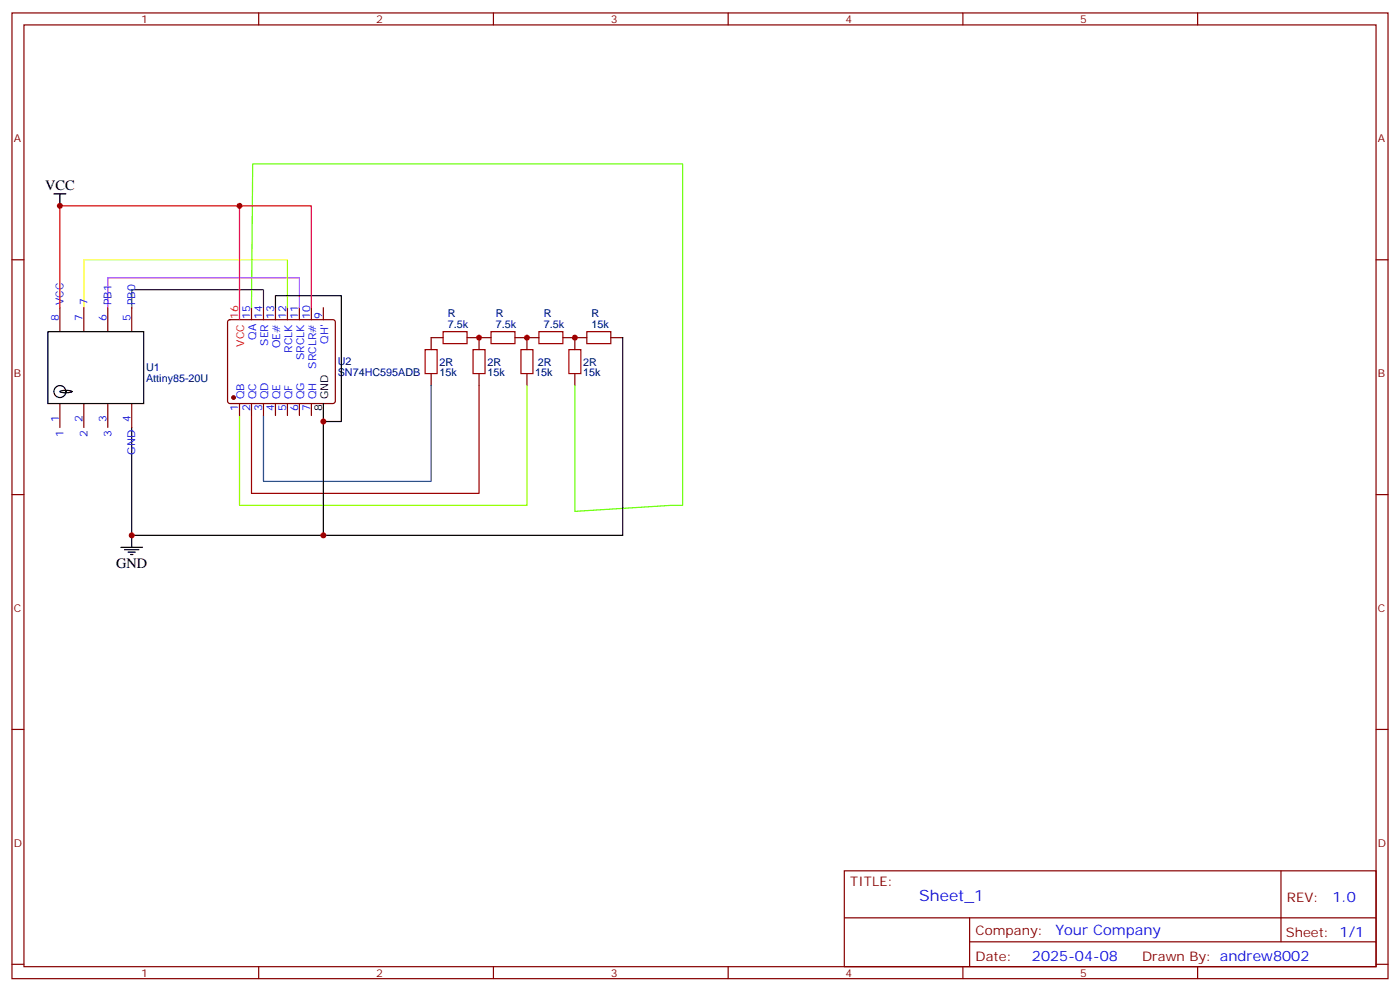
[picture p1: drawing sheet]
<svg xmlns="http://www.w3.org/2000/svg" width="412mm" height="292mm" viewBox="0 0 412 292" stroke-linecap="round" stroke-linejoin="round" font-family="sans-serif">
<g fill="none" stroke="#870000" stroke-width=".35">
<path d="M3.5 3.8h405.4v284.3h-405.4zM7.1 7.3h398.2v277.3h-398.2zM76.2 3.8v3.5M145.3 3.8v3.5M214.5 3.8v3.5M283.6 3.8v3.5M352.8 3.8v3.5M3.5 76.5h3.6M405.3 76.5h3.6M17.6 90.6v7M24.7 90.6v7M31.7 90.6v7"/>
<path d="M38.8 90.6v7M67.3 94.3l.4-.2h30.4l.5 .2 .2 .5v23.3l-.3 .5-.4 .2h-30.4l-.5-.2-.2-.5v-23.3zM74.1 90.6v3.5M77.6 90.6v3.5M81.1 90.6v3.5M84.7 90.6v3.5M88.2 90.6v3.5M91.7 90.6v3.5M95.2 90.6v3.5M130.5 99.4h-3.5v3.5M137.6 99.4h7M141.1 99.4v3.5"/>
<path d="M151.7 99.4h7M155.2 99.4v3.5M165.8 99.4h7.1M169.3 99.4v3.5M179.9 99.4h3.5M17.6 118.8v7.1M24.7 118.8v7.1M31.7 118.8v7.1M38.8 118.8v7.1M70.6 118.8v3.5M74.1 118.8v3.5M77.6 118.8v3.5"/>
<path d="M81.1 118.8v3.5M84.7 118.8v3.5M88.2 118.8v3.5M91.7 118.8v3.5M127 110v3.5M141.1 110v3.5M155.2 110v3.5M169.3 110v3.5M3.5 145.6h3.6M405.3 145.6h3.6M3.5 214.8h3.6M405.3 214.8h3.6"/>
<path d="M248.7 256.4h156.6v28.2h-156.6zM377.3 256.4v20.9M248.7 270.2h156.5M285.6 277.3h119.6M285.6 270.2v14.2M3.5 283.9h3.6M76.2 284.6v3.5M145.3 284.6v3.5M214.5 284.6v3.5M283.6 284.6v3.5M352.8 284.6v3.5M405.3 283.9h3.6"/>
</g>
<path d="M130.5 97.6h7.1v3.6h-7.1zM144.6 97.6h7.1v3.6h-7.1zM158.7 97.6h7.1v3.6h-7.1zM172.9 97.6h7v3.6h-7zM125.2 102.9h3.6v7.1h-3.6zM139.3 102.9h3.6v7.1h-3.6zM153.5 102.9h3.5v7.1h-3.5zM167.6 102.9h3.5v7.1h-3.5z" fill="none" stroke="#a10000" stroke-width=".35"/>
<path d="M127 113.5v28.2h-49.4v-19.4" fill="none" stroke="#069" stroke-width=".35"/>
<path d="M141.1 113.5v31.8h-67v-23" fill="none" stroke="#900" stroke-width=".35"/>
<path d="M155.2 113.5v35.3h-84.6v-26.5" fill="none" stroke="#9f0" stroke-width=".35"/>
<circle cx="68.8" cy="117.1" r=".53" fill="#870000" stroke="#870000" stroke-width=".35"/>
<g fill="none" stroke="#000" stroke-width=".35">
<path d="M15.9 57.1h3.5M17.6 57.1v3.5M14.1 97.6h28.2v21.2h-28.2zM81.1 90.6v-3.5h19.4v37h-5.3M183.4 99.4v58.2h-88.2M17.7 115.2a5.1 5.1 0 0 1 3.5 .1 4.6 4.6 0 0 1-3.6 0zM95.2 118.8v38.8h-56.4v-31.7M38.8 157.6v3.5M35.6 161.1h6.4M36.7 161.9h4.2M37.7 162.6h2.2M38.5 163.3h.7"/>
<circle cx="17.6" cy="115.3" r="1.76"/>
</g>
<path d="M70.6 60.6h21.1v30M17.6 90.6v-30h53v33.5" fill="none" stroke="#f00" stroke-width=".35"/>
<path d="M74.1 90.6l.3-42.3h126.7v100.5h-3.5l-28.3 1.8v-37.1" fill="none" stroke="#6f0" stroke-width=".35"/>
<path d="M31.7 90.6v-8.8h56.5v8.8" fill="none" stroke="#f0f" stroke-width=".35"/>
<path d="M24.7 90.6v-14.1h60v14.1" fill="none" stroke="#ff0" stroke-width=".35"/>
<path d="M38.8 90.6v-5.3h38.8v5.3" fill="none" stroke="#360" stroke-width=".35"/>
<g fill="#c00">
<circle cx="141.1" cy="99.4" r=".88"/>
<circle cx="155.2" cy="99.4" r=".88"/>
<circle cx="169.3" cy="99.4" r=".88"/>
<circle cx="95.3" cy="124.1" r=".88"/>
<circle cx="17.6" cy="60.6" r=".88"/>
<circle cx="38.8" cy="157.6" r=".88"/>
<circle cx="95.3" cy="157.6" r=".88"/>
<circle cx="70.6" cy="60.6" r=".88"/>
</g>
<text font-size="4.6" fill="#00f" x="270.8" y="265.4">Sheet_1</text>
<g font-size="4.2">
<text x="13.3" y="56">VCC</text>
<text x="34.2" y="167.2">GND</text>
</g>
<g font-size="4.2" fill="#00f">
<text x="392.5" y="265.7">1.0</text>
<text x="310.9" y="275.2">Your Company</text>
<text x="304" y="283">2025-04-08</text>
</g>
<g font-size="3.9" fill="#800">
<text x="250.5" y="261">TITLE:</text>
<text x="379.1" y="265.7">REV:</text>
<text x="287.4" y="275.2">Company:</text>
<text x="378.7" y="275.8">Sheet: 1/1</text>
<text x="287.4" y="282.9">Date:</text>
<text x="336.4" y="282.9">Drawn By: andrew8002</text>
</g>
<g font-size="3.2" fill="#800">
<text x="41.6" y="6.8">1</text>
<text x="110.8" y="6.8">2</text>
<text x="179.9" y="6.8">3</text>
<text x="249.1" y="6.8">4</text>
<text x="318.2" y="6.8">5</text>
<text x="4.1" y="41.9">A</text>
<text x="405.9" y="41.9">A</text>
<text x="4.1" y="111.1">B</text>
<text x="405.9" y="111.1">B</text>
<text x="4.1" y="180.2">C</text>
<text x="405.9" y="180.2">C</text>
<text x="4.1" y="249.3">D</text>
<text x="405.9" y="249.3">D</text>
<text x="41.6" y="287.6">1</text>
<text x="110.8" y="287.6">2</text>
<text x="179.9" y="287.6">3</text>
<text x="249.1" y="287.6">4</text>
<text x="318.2" y="287.6">5</text>
</g>
<g font-size="3.2" fill="#00f">
<text x="18.7" y="89.9" transform="rotate(-90 18.7 89.9)">VCC</text>
<text x="25.8" y="89.9" transform="rotate(-90 25.8 89.9)">7</text>
<text x="32.8" y="89.9" transform="rotate(-90 32.8 89.9)">PB1</text>
<text x="39.9" y="89.9" transform="rotate(-90 39.9 89.9)">PB0</text>
<text x="17.3" y="94.4" transform="rotate(-90 17.3 94.4)">8</text>
<text x="24.3" y="94.4" transform="rotate(-90 24.3 94.4)">7</text>
<text x="31.4" y="94.4" transform="rotate(-90 31.4 94.4)">6</text>
<text x="38.5" y="94.4" transform="rotate(-90 38.5 94.4)">5</text>
<text x="73.7" y="93.9" transform="rotate(-90 73.7 93.9)">15</text>
<text x="77.3" y="93.9" transform="rotate(-90 77.3 93.9)">14</text>
<text x="80.8" y="93.9" transform="rotate(-90 80.8 93.9)">13</text>
<text x="84.3" y="93.9" transform="rotate(-90 84.3 93.9)">12</text>
<text x="87.8" y="93.9" transform="rotate(-90 87.8 93.9)">11</text>
<text x="91.4" y="93.9" transform="rotate(-90 91.4 93.9)">10</text>
<text x="94.9" y="93.9" transform="rotate(-90 94.9 93.9)">9</text>
<text x="75.5" y="100.1" transform="rotate(-90 75.5 100.1)">QA</text>
<text x="79" y="101.8" transform="rotate(-90 79 101.8)">SER</text>
<text x="96.7" y="101.2" transform="rotate(-90 96.7 101.2)">QH'</text>
<text x="82.5" y="102.5" transform="rotate(-90 82.5 102.5)">OE#</text>
<text x="86.1" y="103.8" transform="rotate(-90 86.1 103.8)">RCLK</text>
<text x="89.6" y="106" transform="rotate(-90 89.6 106)">SRCLK</text>
<text x="93.1" y="108.6" transform="rotate(-90 93.1 108.6)">SRCLR#</text>
<text x="72" y="117.5" transform="rotate(-90 72 117.5)">QB</text>
<text x="75.5" y="117.5" transform="rotate(-90 75.5 117.5)">QC</text>
<text x="79" y="117.5" transform="rotate(-90 79 117.5)">QD</text>
<text x="82.5" y="117.5" transform="rotate(-90 82.5 117.5)">QE</text>
<text x="86.1" y="117.5" transform="rotate(-90 86.1 117.5)">QF</text>
<text x="89.6" y="117.5" transform="rotate(-90 89.6 117.5)">QG</text>
<text x="93.1" y="117.5" transform="rotate(-90 93.1 117.5)">QH</text>
<text x="17.3" y="124.1" transform="rotate(-90 17.3 124.1)">1</text>
<text x="24.3" y="124.1" transform="rotate(-90 24.3 124.1)">2</text>
<text x="31.4" y="124.1" transform="rotate(-90 31.4 124.1)">3</text>
<text x="38.5" y="124.1" transform="rotate(-90 38.5 124.1)">4</text>
<text x="70.2" y="121" transform="rotate(-90 70.2 121)">1</text>
<text x="73.7" y="121" transform="rotate(-90 73.7 121)">2</text>
<text x="77.3" y="121" transform="rotate(-90 77.3 121)">3</text>
<text x="80.8" y="121" transform="rotate(-90 80.8 121)">4</text>
<text x="84.3" y="121" transform="rotate(-90 84.3 121)">5</text>
<text x="87.8" y="121" transform="rotate(-90 87.8 121)">6</text>
<text x="91.4" y="121" transform="rotate(-90 91.4 121)">7</text>
<text x="18.7" y="128.6" transform="rotate(-90 18.7 128.6)">1</text>
<text x="25.8" y="128.6" transform="rotate(-90 25.8 128.6)">2</text>
<text x="32.8" y="128.6" transform="rotate(-90 32.8 128.6)">3</text>
<text x="39.9" y="133.9" transform="rotate(-90 39.9 133.9)">GND</text>
</g>
<g font-size="3.2" fill="#f00">
<text x="70.2" y="93.9" transform="rotate(-90 70.2 93.9)">16</text>
<text x="72" y="102" transform="rotate(-90 72 102)">VCC</text>
</g>
<g font-size="3.2" fill="#000080">
<text x="131.9" y="93.5">R</text>
<text x="146.1" y="93.5">R</text>
<text x="160.2" y="93.5">R</text>
<text x="174.3" y="93.5">R</text>
<text x="131.9" y="96.6">7.5k</text>
<text x="146.1" y="96.6">7.5k</text>
<text x="160.2" y="96.6">7.5k</text>
<text x="174.3" y="96.6">15k</text>
<text x="99.5" y="107.6">U2</text>
<text x="129.5" y="107.6">2R</text>
<text x="143.6" y="107.6">2R</text>
<text x="158.4" y="107.6">2R</text>
<text x="171.8" y="107.6">2R</text>
<text x="43" y="112.6">Attiny85-20U</text>
<text x="43" y="109.4">U1</text>
<text x="99.5" y="110.8">SN74HC595ADB</text>
<text x="129.5" y="110.8">15k</text>
<text x="143.6" y="110.8">15k</text>
<text x="157.7" y="110.8">15k</text>
<text x="171.8" y="110.8">15k</text>
</g>
<g font-size="3.2">
<text x="96.7" y="117.5" transform="rotate(-90 96.7 117.5)">GND</text>
<text x="94.9" y="121" transform="rotate(-90 94.9 121)">8</text>
</g>
</svg>
